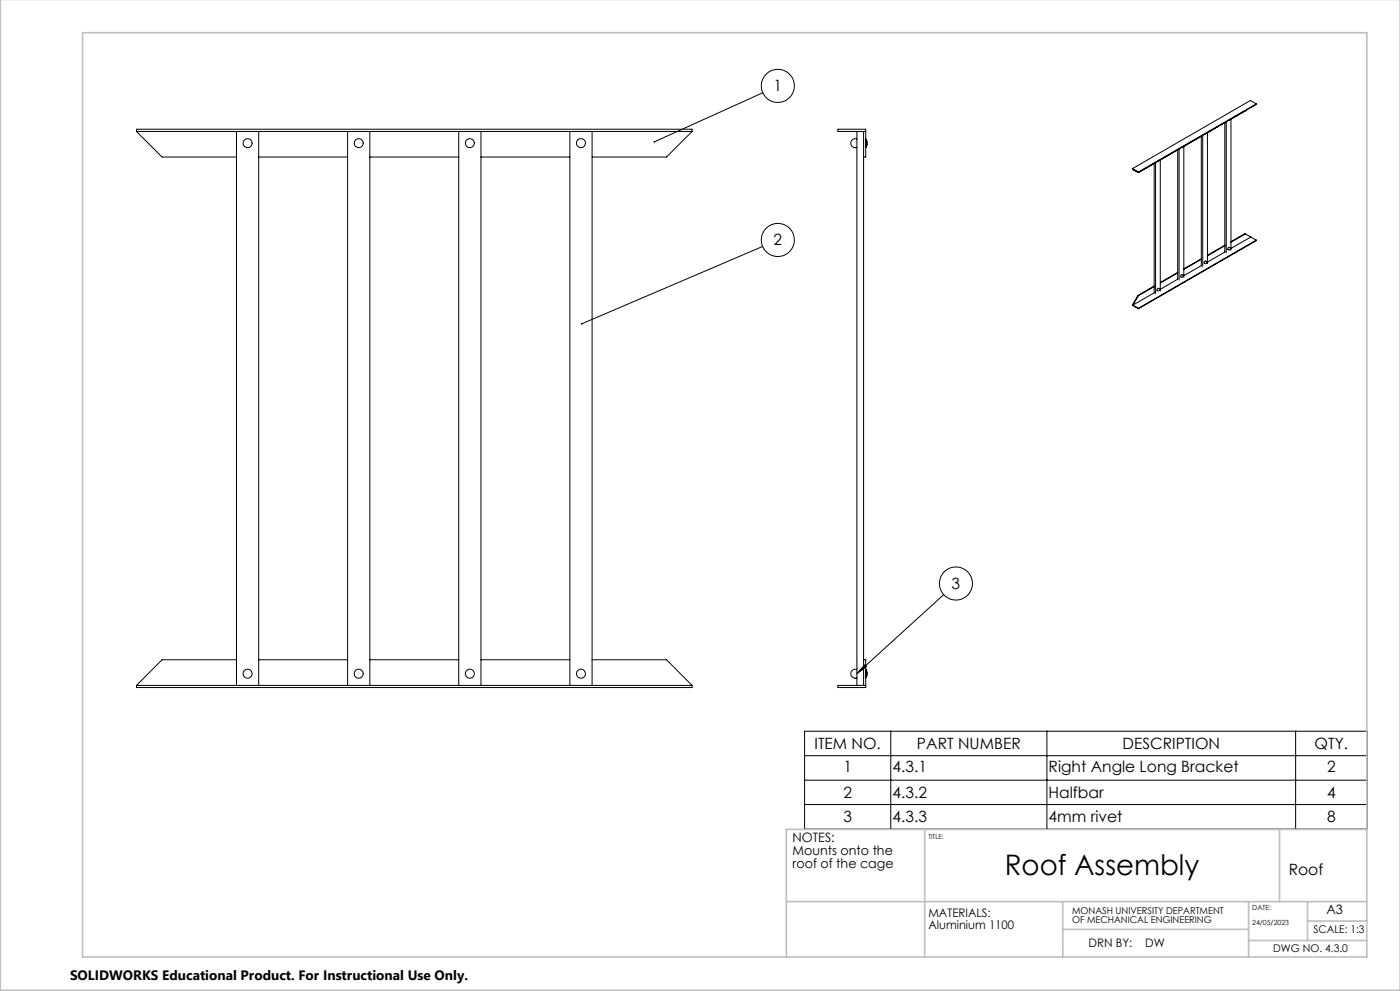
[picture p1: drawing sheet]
<svg xmlns="http://www.w3.org/2000/svg" width="420mm" height="297mm" viewBox="0 0 420 297" stroke-linecap="round" stroke-linejoin="round" font-family="sans-serif">
<g fill="none" stroke="#000" stroke-width=".3">
<path d="M41 39.4v-.7h166.6v.7M41 39.4h166.6M41 39.4l7.6 7.7h22.3M70.9 39.4v166M77.6 39.4v166M104.3 39.4v166M110.9 39.4v166M137.6 39.4v166M144.3 39.4v166M171 39.4v166M177.6 39.4v166M207.6 39.4l-7.6 7.7h-22.4"/>
<path d="M228.8 27.8l-32.5 14.7M257.1 39.4v166M259.1 39.4v166M259.7 39.4h-8.3v-.7h8.3v8.4h-.6M361.9 39.9l-.3 .2M367.9 36.5v39.3M369 35.8l-.3 .2M373.6 33.2h.1M373.6 33.2l-4.3 2.5v39.3M376.9 31.1v.2l-35.4 20.4M376.9 31.1l-35.4 20.4M376.9 31.1l-1.8-1-35.4 20.4"/>
<path d="M77.6 47.1h26.7M110.9 47.1h26.7M144.3 47.1h26.7M257.1 41.6a1.36 1.36 0 0 0-1.9 1.3 1.36 1.36 0 0 0 1.9 1.3M259.7 44.1h.1M259.7 41.7h.1M259.8 41.7l.3 .8v.9l-.3 .7M259.8 41.7v2.4M339.7 50.5v.2M339.7 50.5l1.8 1M339.7 50.7l1.8 1M339.7 50.7l.2 .1"/>
<path d="M341.4 51.6l.1 .1M341.5 51.7l4.8-2.7v38.8l-6.4 3.6M341.5 51.5v.2M346.7 48.8v39.2M347.8 48.1l-.3 .2M353.7 44.7v39.2M354.9 44l-.3 .2M355.1 43.8v39.3M360.4 40.8v38.8l-5.3 3M360.8 40.6v39.3M228.8 73.9l-54.3 23.1M360.4 77.7l-5.3 3"/>
<path d="M360.4 77.6l-5.3 3M362.2 78.6l5.3-3.1v-38.8l-5.3 3.1v39.2M367.5 73.7l-5.3 3M367.5 73.5l-5.3 3M373.6 70.1l1.6 .9M373.6 70.1l-4.3 2.5M373.6 70.1l-4.3 2.3M375.2 71l-5.9 3.5M375.2 71l1.7 1M376.9 72l-35.4 20.4M376.9 72v.1l-35.4 20.4M339.7 91.4l1.8 1.1"/>
<path d="M339.7 91.4h.2M339.9 91.4l1.6 1M341.4 88.5l-1.7 2.9M341.4 88.5l.1 .1M341.5 92.4v.1M341.5 88.6l-1.6 2.8M346.3 85.9l-4.8 2.7M346.3 85.7l-4.9 2.8M348.1 86.7l5.2-3v-38.8l-5.2 3v39.3M353.3 81.8l-5.2 3M353.3 81.6l-5.2 3.1M283.1 178.2l-26 23.7"/>
<path d="M70.9 197.7h-22.3l-7.6 7.7M77.6 197.7h26.7M110.9 197.7h26.7M144.3 197.7h26.7M177.6 197.7h22.4l7.6 7.7M259.1 197.7h.6v8.4h-8.3v-.7h8.3M259.4 199.2l.6 .6-2.9 2.1zM41 205.4v.7h166.6v-.7M41 205.4h166.6M241.4 219.1h168.7v29.4h-168.7zM257.1 200.7a1.35 1.35 0 0 0-1.9 1.2 1.35 1.35 0 0 0 1.9 1.3M259.7 203.1h.1"/>
<path d="M259.7 200.7h.1M259.8 200.7l.3 .8v.8l-.3 .8M259.8 200.7v2.4M267.2 219.1v29.4M314.1 219.1v29.4M388.7 219.1v29.4M241.4 226.5h168.7M241.4 233.8h168.7M241.4 241.1h168.7"/>
<circle cx="233.4" cy="25.8" r="5"/>
<circle cx="74.3" cy="42.9" r="1.34"/>
<circle cx="107.6" cy="42.9" r="1.35"/>
<circle cx="141" cy="42.9" r="1.35"/>
<circle cx="174.3" cy="42.9" r="1.35"/>
<circle cx="233.3" cy="71.9" r="5"/>
<circle cx="361.6" cy="78.6" r=".4"/>
<circle cx="368.7" cy="74.6" r=".41"/>
<circle cx="347.5" cy="86.8" r=".41"/>
<circle cx="354.6" cy="82.7" r=".4"/>
<circle cx="286.8" cy="174.9" r="5"/>
<circle cx="74.3" cy="201.9" r="1.36"/>
<circle cx="107.6" cy="201.9" r="1.36"/>
<circle cx="140.9" cy="201.9" r="1.35"/>
<circle cx="174.3" cy="201.9" r="1.36"/>
</g>
<path d="M.1 -.1v296.9h419.9M24.8 9.8h385.2v277h-385.2zM277.4 248.6v38.2M383.9 248.6v21.6M410 248.6h-174.1v38.2M235.9 270.2h174.1M318.8 270.2v16.6M318.8 278.5h55.8M374.6 270.2v16.6M392.3 270.2v11.7M392.3 276h17.8M374.6 281.9h35.4" fill="none" stroke="#c0c0c0" stroke-width=".5"/>
<path d="M196.1 42.3v.3l.2-.1-.2 .1a.26 .26 0 0 0 .4 .1 .26 .26 0 0 0 0-.4 .26 .26 0 0 0-.4 0zM174.3 96.9v.3l.2-.2-.2 .2a.26 .26 0 0 0 .4 .1 .26 .26 0 0 0 0-.4 .26 .26 0 0 0-.4 0zM259.4 199.2l.6 .6-2.9 2.1z" fill="#000"/>
<text font-size="8.5" x="301.4" y="262.1">Roof Assembly</text>
<g font-size="4.7">
<text x="232.1" y="27.4">1</text>
<text x="232.1" y="73.6">2</text>
<text x="285.5" y="176.5">3</text>
<text x="244.4" y="224.5">ITEM NO.</text>
<text x="275.1" y="224.5">PART NUMBER</text>
<text x="336.7" y="224.5">DESCRIPTION</text>
<text x="394.4" y="224.5">QTY.</text>
<text x="253" y="231.4">1</text>
<text x="267.8" y="231.4">4.3.1</text>
<text x="314.6" y="231.4">Right Angle Long Bracket</text>
<text x="398.1" y="231.4">2</text>
<text x="253" y="239.1">2</text>
<text x="267.8" y="239.1">4.3.2</text>
<text x="314.6" y="239.1">Halfbar</text>
<text x="398.1" y="239.1">4</text>
<text x="253" y="246.5">3</text>
<text x="267.8" y="246.5">4.3.3</text>
<text x="314.6" y="246.5">4mm rivet</text>
<text x="398.1" y="246.5">8</text>
<text x="386.6" y="262.2">Roof</text>
</g>
<text font-size="4.1" x="21" y="293.7">SOLIDWORKS Educational Product. For Instructional Use Only.</text>
<g font-size="3.9">
<text x="237.8" y="252.4">NOTES:</text>
<text x="237.8" y="256.3">Mounts onto the</text>
<text x="237.8" y="260.1">roof of the cage</text>
<text x="398" y="273.9">A3</text>
</g>
<g font-size="3.5">
<text x="278.5" y="275">MATERIALS:</text>
<text x="278.5" y="278.5">Aluminium 1100</text>
<text x="326.5" y="283.8">DRN BY:</text>
<text x="343.6" y="283.8">DW</text>
</g>
<g font-size="3.2">
<text x="394" y="279.5">SCALE: 1:3</text>
<text x="382" y="285.4">DWG NO. 4.3.0</text>
</g>
<g font-size="2.8">
<text x="321.6" y="273.9">MONASH UNIVERSITY DEPARTMENT</text>
<text x="321.6" y="276.8">OF MECHANICAL ENGINEERING</text>
</g>
<g font-size="2.1">
<text x="375.7" y="272.8">DATE:</text>
<text x="375.7" y="277.1">24/05/2023</text>
</g>
<text font-size="2" x="278.5" y="251.4">TITLE:</text>
</svg>
